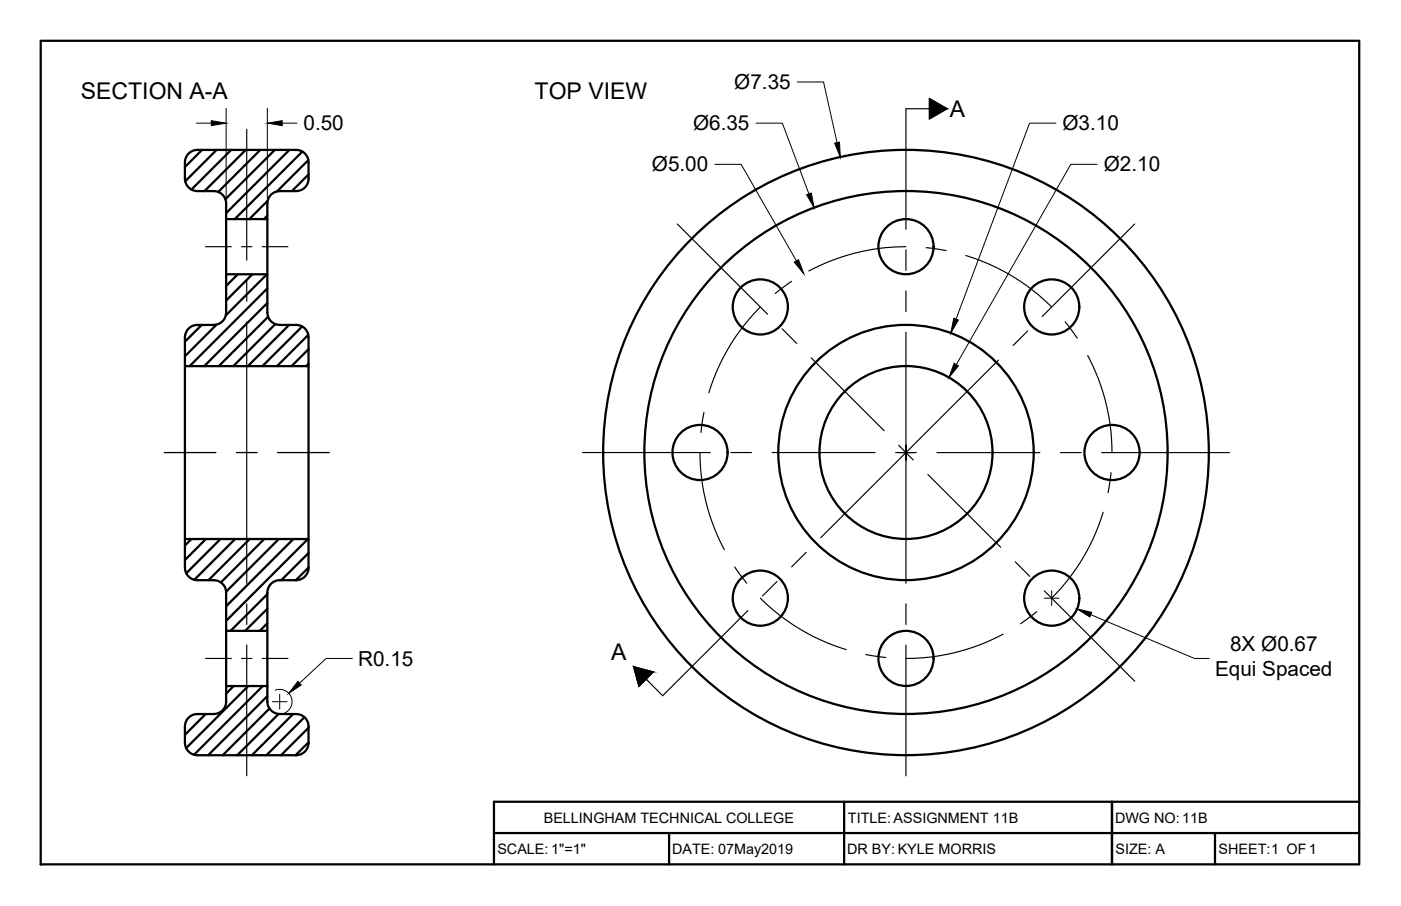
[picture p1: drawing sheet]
<svg xmlns="http://www.w3.org/2000/svg" width="432mm" height="279mm" viewBox="0 0 432 279" stroke-linecap="round" stroke-linejoin="round" font-family="sans-serif">
<!-- layer: TitleBox -->
<path d="M12.5 12.6h406.4v254h-406.4zM152.2 256.9h266.7M206.2 256.9v9.7M260.2 247.3v19.3M342.7 247.3v19.3zM374.5 256.9v9.7M418.9 247.3h-266.7v19.3" fill="none" stroke="#000" stroke-width=".7"/>
<!-- layer: Object -->
<g fill="none" stroke="#000" stroke-width=".7">
<path d="M62.3 46.2l-5.3 5.3M66.8 46.2l-9.7 9.7M71.2 46.2l-12.2 12.3M75.7 46.2l-12.7 12.7M80.2 46.2l-12.9 13M84.7 46.2l-15.2 15.3M89.2 46.2l-19.5 19.5M93.2 46.7l-20.8 20.9M95 49.4l-9.6 9.6M95.1 53.8l-5.1 5.1M69.7 67.6h12.7M82.4 66.5l-1.1 1.1"/>
<path d="M82.4 62.7v33.7M82.4 62.7a3.8 3.8 0 0 1 3.8-3.8h5.1a3.8 3.8 0 0 0 3.8-3.8v-5.1a3.8 3.8 0 0 0-3.8-3.8h-30.5a3.8 3.8 0 0 0-3.8 3.8v5.1a3.8 3.8 0 0 0 3.8 3.8h5.1a3.8 3.8 0 0 1 3.8 3.8v33.7a3.8 3.8 0 0 1-3.8 3.8M82.5 61.9l-5.7 5.7M69.7 84.6h12.7M73.3 84.6l-3.6 3.6M77.8 84.6l-8.1 8.1M82.3 84.6l-12.7 12.7M82.4 88.9l-23.9 24M82.4 93.4l-19.5 19.5M82.4 96.4a3.8 3.8 0 0 0 3.8 3.8M82.6 97.7l-15.2 15.2M84.9 100l-13 12.9"/>
<path d="M57 112.9h38.1M62.2 100.2l-5.2 5.2M65.9 100.2h-5.1a3.8 3.8 0 0 0-3.8 3.8v71.1a3.8 3.8 0 0 0 3.8 3.8h5.1a3.8 3.8 0 0 1 3.8 3.8M66.8 100.1l-9.8 9.8M86.2 100.2h5.1a3.8 3.8 0 0 1 3.8 3.8v71.1a3.8 3.8 0 0 1-3.8 3.8h-5.1a3.8 3.8 0 0 0-3.8 3.8M89.1 100.2l-12.7 12.7M93.1 100.7l-12.2 12.2M95 103.3l-9.6 9.6M95.1 107.7l-5.2 5.2M95.1 112.2l-.7 .7M57 166.2h38.1M59 166.2l-2 2"/>
<path d="M63.5 166.2l-6.5 6.5M68 166.2l-10.6 10.6M72.5 166.2l-12.6 12.6M77 166.2l-12.7 12.7M81.4 166.2l-13.3 13.4M85.9 166.2l-16.2 16.3M90.4 166.2l-20.7 20.8M94.9 166.2l-25.2 25.3M95.1 170.5l-8.4 8.4M95.1 175l-3.9 3.9M69.7 182.7v33.7a3.8 3.8 0 0 1-3.8 3.8h-5.1a3.8 3.8 0 0 0-3.8 3.8v5.1a3.8 3.8 0 0 0 3.8 3.8M69.7 194.5h12.7"/>
<path d="M82.4 182.7v33.7M82.4 183.2l-11.3 11.3M82.4 187.7l-6.8 6.8M82.4 192.2l-2.3 2.3M69.7 211.6h12.7M72 211.6l-2.3 2.3M76.5 211.6l-19.1 19.1M81 211.6l-21.2 21.2M82.4 214.7l-18.3 18.2M82.4 216.4a3.8 3.8 0 0 0 3.8 3.8h5.1a3.8 3.8 0 0 1 3.8 3.8v5.1a3.8 3.8 0 0 1-3.8 3.8M83 218.5l-14.4 14.4M60.8 232.9h30.5"/>
<path d="M63.4 220.2l-6.4 6.4M85.8 220.2l-12.7 12.7M90.3 220.2l-12.7 12.7M93.8 221.2l-11.7 11.7M95.1 224.4l-8.5 8.5M95.1 228.9l-4 4"/>
<circle cx="279.2" cy="76.1" r="8.5"/>
<circle cx="234.3" cy="94.7" r="8.5"/>
<circle cx="324.1" cy="94.7" r="8.5"/>
<circle cx="215.8" cy="139.5" r="8.5"/>
<circle cx="279.2" cy="139.5" r="93.3"/>
<circle cx="279.2" cy="139.5" r="80.6"/>
<circle cx="279.2" cy="139.5" r="39.4"/>
<circle cx="279.2" cy="139.5" r="26.7"/>
<circle cx="342.7" cy="139.5" r="8.5"/>
<circle cx="234.3" cy="184.5" r="8.5"/>
<circle cx="324.1" cy="184.5" r="8.5"/>
<circle cx="279.2" cy="203" r="8.5"/>
</g>
<!-- layer: Center -->
<g fill="none" stroke="#000" stroke-width=".36">
<path d="M76 39.9v40.3M63.3 76.1h8M74.5 76.1h3.1M80.8 76.1h7.9M208.7 69.1l27.9 27.8M279.2 76.1a63.1 63.1 0 0 0-29.9 7.5M285.4 76.4l6.2 .9M297.7 78.8a62.9 62.9 0 0 1 26.4 15.9M349.7 69.1l-28.5 28.5M76 99.3v80.6M76 86.6v6.3M234.3 94.7a62.8 62.8 0 0 0-15.8 26.4"/>
<path d="M244 86.8l-5.1 3.7M328.3 99.3l3.7 5M241.1 101.4l4.4 4.5M250.1 110.4l22.4 22.4M307.7 111l-28.5 28.6v40.3M316.7 102.1l-4.5 4.5M335.2 109.6a63.3 63.3 0 0 1 7.5 30M50.6 139.6h15.9M72.9 139.6h6.3M85.6 139.6h15.8M179.5 139.6h39.4M215.7 139.6a63.5 63.5 0 0 0 7.5 29.9"/>
<path d="M217 127.2l-1 6.2M225.2 139.6h6.4M237.9 139.6h31.8M276 139.6h6.4M277 137.3l4.5 4.5M288.7 139.6h31.8M326.8 139.6h6.4M339.5 139.6h39.4M286 146.3l22.4 22.4M340 158a63.3 63.3 0 0 1-15.9 26.5M342.4 145.8l-.9 6.1M226.5 174.8l3.7 5.1"/>
<path d="M312.9 173.2l4.5 4.5M76 186.2v6.4M76 198.9v40.4M234.4 184.5a63.3 63.3 0 0 0 26.4 15.8M279.2 186.2v6.4M279.2 198.9v40.4M309.2 195.5a63.1 63.1 0 0 1-30 7.6M319.5 188.6l-5 3.7M321.9 182.2l27.8 27.9M63.3 203.1h8M74.5 203.1h3.1M80.8 203.1h7.9"/>
<path d="M266.9 201.9l6.1 .9"/>
</g>
<!-- layer: Phantom -->
<path d="M291.9 33.5l-5.5-3.1v6.3l5.5-3.2h-12.7v37.2M279.2 77v6.4M279.2 89.7v6.4M279.2 102.4v37.2l-26.2 26.2M239.5 179.3l-4.5 4.5M248.5 170.3l-4.5 4.5M230.5 188.3l-26.2 26.3-9-9 6.1 1.6-4.5 4.5-1.6-6.1" fill="none" stroke="#000" stroke-width=".36"/>
<g fill="#000" stroke="#000" stroke-width=".31">
<path d="M195.7 207.2h1.2l2.3 2.3zM196.9 207.2h4.5l-2.2 2.3z"/>
<path d="M286.4 30.4l5.5 3.1h-5.5zM286.4 33.5v3.2l5.5-3.2z"/>
<path d="M195.7 207.2l.6 2.3h2.9zM196.3 209.5h2.9l-2.3 2.2z"/>
<path d="M195.3 205.6l1.6 1.6h4.5zM195.3 205.6l1.6 1.6h-1.2z"/>
</g>
<!-- layer: Dimensions -->
<g fill="none" stroke="#000" stroke-width=".31">
<path d="M60.6 38h4.5M69.7 33.4v27.8M82.4 33.4v27.8M87 38h4.5M233 38h8.1l8.2 21.8M245.7 25.3h8.1l4.2 18.7M325.5 38h-8.2l-22.6 60.4M220.3 50.7h8.1l17.1 29.8M338.2 50.7h-8.2l-35.3 61.7M276.9 139.6h4.6M279.2 137.3v4.5M321.9 184.5h4.5"/>
<path d="M324.1 182.2v4.6M336.2 189.6l31.9 13.5h4.6M83.9 216.4h4.6M84.8 212.9a3.8 3.8 0 0 1 4.9 2 3.8 3.8 0 0 1-1.9 5M86.2 214.1v4.6M108.6 203.1h-8.1l-8.2 7.6"/>
</g>
<path d="M65.1 37.2l4.6 .8-4.6 .7zM82.4 38l4.6-.8v1.5zM248.6 60.1l1.4-.6 .9 4.6zM257.3 44.2l1.4-.4 .3 4.7zM244.8 80.8l1.3-.7 1.6 4.3zM294 98.2l1.4 .5-2.4 4zM294.1 112.1l1.3 .7-2.9 3.6zM332 187.8l4.5 1.1-.6 1.4zM91.8 210.1l1.1 1.2-3.9 2.5z" fill="#000" stroke="#000" stroke-width=".31"/>
<g font-size="7.1">
<text x="24.9" y="30.4">SECTION A-A</text>
<text x="164.8" y="30.4">TOP VIEW</text>
<text x="292.7" y="36.1">A</text>
<text x="188.4" y="203.6">A</text>
</g>
<g font-size="6.4">
<text x="226.3" y="27.5">Ø7.35</text>
<text x="93.5" y="40.2">0.50</text>
<text x="213.6" y="40.2">Ø6.35</text>
<text x="327.5" y="40.2">Ø3.10</text>
<text x="200.9" y="52.9">Ø5.00</text>
<text x="340.2" y="52.9">Ø2.10</text>
<text x="379.1" y="200.9">8X Ø0.67</text>
<text x="110.4" y="205.3">R0.15</text>
<text x="374.5" y="208.6">Equi Spaced</text>
</g>
<g font-size="4.4">
<text x="167.6" y="253.7">BELLINGHAM TECHNICAL COLLEGE</text>
<text x="261.4" y="253.9">TITLE:ASSIGNMENT 11B</text>
<text x="343.7" y="253.8">DWG NO:11B</text>
<text x="153.3" y="263.5">SCALE: 1&quot;=1&quot;</text>
<text x="207.1" y="263.5">DATE: 07May2019</text>
<text x="261.1" y="263.5">DR BY: KYLE MORRIS</text>
<text x="343.8" y="263.5">SIZE: A</text>
<text x="375.6" y="263.5">SHEET:1 OF1</text>
</g>
</svg>
